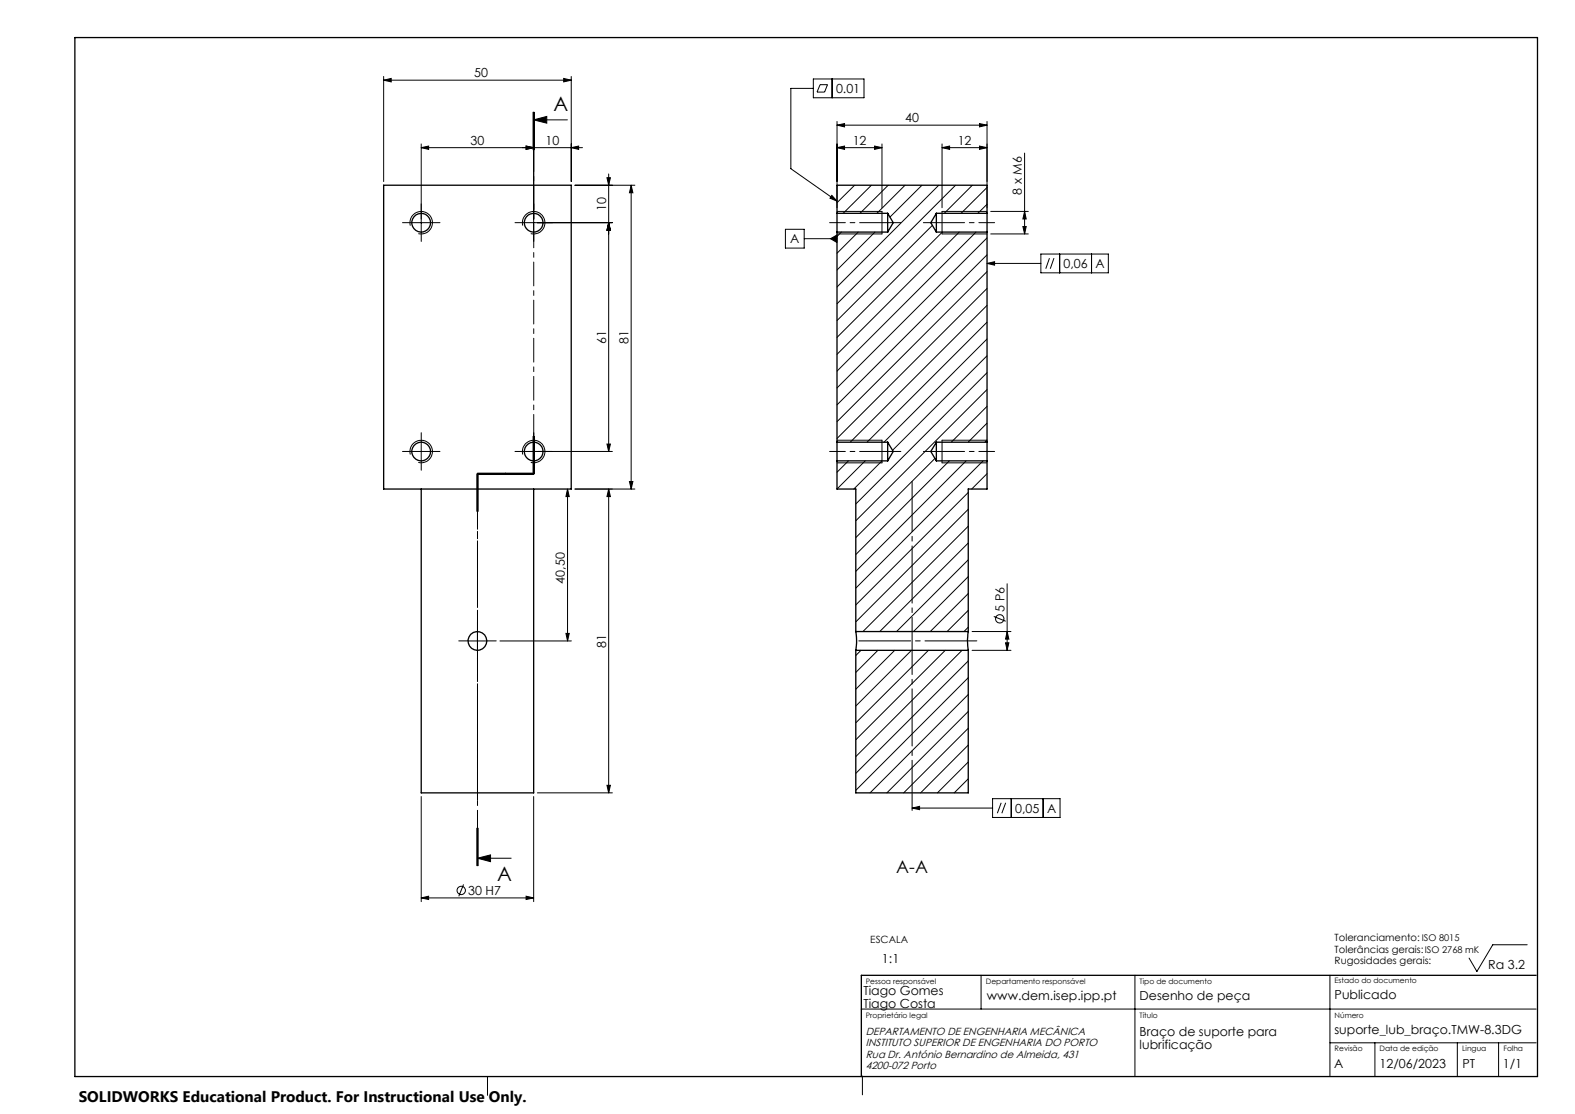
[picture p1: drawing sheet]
<svg xmlns="http://www.w3.org/2000/svg" width="420mm" height="297mm" viewBox="0 0 420 297" stroke-linecap="round" stroke-linejoin="round" font-family="sans-serif">
<g fill="none" stroke="#000" stroke-width=".35">
<path d="M20 10h390v277h-390zM102.3 49.4h50v81h-50zM223.2 56.9v5M223.2 56.9v-7.5h40v7.5M223.2 56.9h13.5M236.7 56.9v5M236.7 56.9l1.5 2.5-1.5 2.5M249.7 56.9v5M249.7 56.9h13.5M249.7 56.9l-1.5 2.5 1.5 2.5M263.2 56.9v5M223.2 61.9v56"/>
<path d="M223.2 61.9h13.5M249.7 61.9h13.5M263.2 61.9v56M223.2 117.9v5M223.2 117.9h13.5M236.7 117.9v5M236.7 117.9l1.5 2.5-1.5 2.5M249.7 117.9v5M249.7 117.9h13.5M249.7 117.9l-1.5 2.5 1.5 2.5M263.2 117.9v5M112.3 130.4v81h30v-81"/>
<path d="M223.2 122.9v7.5h5v38M223.2 122.9h13.5M249.7 122.9h13.5M263.2 122.9v7.5h-5v38M228.2 168.4v.2a14 14 0 0 1 0 4.8M228.2 173.4v38h30v-38M228.2 168.4h30M228.2 173.4h30M258.2 168.4a14.5 14.5 0 0 0 0 5M409.6 260h-179.9v27"/>
<circle cx="112.3" cy="59.4" r="2.5"/>
<circle cx="142.3" cy="59.4" r="2.5"/>
<circle cx="112.3" cy="120.4" r="2.5"/>
<circle cx="142.3" cy="120.4" r="2.5"/>
<circle cx="127.3" cy="170.9" r="2.5"/>
</g>
<g fill="none" stroke="#000" stroke-width=".27">
<path d="M102.3 21.4l2-.5v.9zM102.3 20.4v28M102.3 21.4h50M112.3 39.4l2-.5v.9zM112.3 39.4h43M112.3 38.4v23.5M140.3 38.9l2 .5-2 .4zM142.2 29.9v10M142.3 32l3.5-1v1.8zM142.3 32h9M142.3 29.9v32M142.5 29.9v10"/>
<path d="M150.3 20.9l2 .5-2 .4zM152.3 39.4l2-.5v.9zM152.3 20.4v28M216.9 21.1h13.5v5h-13.5zM216.9 23.6h-6v21.4l12.3 8.6M218.7 22.6h2l-.8 1.9h-2zM221.9 21.1v5M223.2 33.4l2-.5v.9zM223.2 39.4l2-.5v.9zM223.2 39.4h12M223.2 32.4v23M223.2 33.4h40"/>
<path d="M233.2 38.9l2 .5-2 .4zM235.2 38.4v17M251.2 39.4l2-.5v.9zM251.2 38.4v17M251.2 39.4h12M261.2 38.9l2 .5-2 .4zM261.2 32.9l2 .5-2 .4zM263.2 32.4v23M109.8 59.4h5M153.3 49.4h16M161.9 47.4h.9l-.5 2zM162.3 59.4l.5 2h-.9z"/>
<path d="M162.3 46.4v74M163.3 59.4h-23.5M168.3 49.4v81M168.3 49.4l.5 2h-.9zM221.8 52.1l1.4 1.5-1.9-.8zM223.2 56.4h12v6h-12M223.4 49.4l-.2 .2M227.9 49.4l-4.7 4.6M232.4 49.4l-7.5 7.5M236.9 49.4l-7.6 7.5M241.3 49.4l-7.4 7.5M245.9 49.4l-8.6 8.5"/>
<path d="M250.3 49.4l-27.1 27.1M254.8 49.4l-31.6 31.6M259.3 49.4l-7.5 7.5M263.2 56.4h-12v6h12M263.2 50l-6.9 6.9M263.2 54.5l-2.4 2.4M264.2 56.4h10M273.2 56.4l.4 2h-.8zM273.2 40.8v21.6M109.4 60.1a3 3 0 0 1 2.7-3.7 3 3 0 0 1 3.2 3.3 3 3 0 0 1-3.8 2.6M139.4 60.1a3 3 0 0 1 2.7-3.7 3 3 0 0 1 3.2 3.3 3 3 0 0 1-3.8 2.6M209.4 61.1h5.1v5h-5.1z"/>
<path d="M214.5 63.6h8.7M221.5 63.6l1.7-1v2.1zM224.4 61.9l-1.2 1.1M228.8 61.9l-5.6 5.6M233.3 61.9l-10.1 10.1M248.6 60.1l-25.4 25.4M251.3 61.9l-28.1 28.1M255.8 61.9l-32.6 32.6M260.3 61.9l-37.1 37.1M263.2 70.2l2-.4v.9zM263.2 70.2h14.4M263.2 63.4l-40 40"/>
<path d="M263.2 67.9l-40 40M263.2 72.4l-40 40M263.2 76.9l-40 40M264.2 62.4h10M272.8 60.4h.8l-.4 2zM277.6 67.7h18v5h-18zM279.9 68.8l-1 2.8M281.1 68.8l-1 2.8M282.6 67.7v5M291.1 67.7v5M263.2 81.4l-36.5 36.5M263.2 85.9l-32 32"/>
<path d="M263.2 90.4l-27.5 27.5M263.2 94.9l-25.2 25.1M263.2 99.4l-35 35M112.3 117.9v5M142.2 116.3v10M142.3 116.3v10h-15v10M142.5 116.3v10zM161.9 118.4h.9l-.5 2zM223.2 117.4h12v5.5M262.6 117.9l.6-.5h-12v6h12M263.2 103.9l-35 34.9M263.2 108.3l-9.5 9.6"/>
<path d="M263.2 112.8l-5 5.1M109.4 121.2a3 3 0 0 1 2.7-3.8 3 3 0 0 1 3.2 3.3 3 3 0 0 1-3.8 2.6M109.8 120.4h5M127.2 126.3v10M127.3 126.1h15M127.3 126.5h15M127.5 126.3v10M139.4 121.2a3 3 0 0 1 2.7-3.8 3 3 0 0 1 3.2 3.3 3 3 0 0 1-3.8 2.6M151.3 130.4l.5 2h-.9zM151.3 130.4v40.5M153.3 130.4h16M162.3 130.4l.5 2h-.9z"/>
<path d="M162.3 130.4v81M163.3 120.4h-23.5M167.9 128.4h.9l-.5 2zM226.2 122.9l-3 3M230.7 122.9l-7.5 7.5M235.2 122.9l-7.5 7.5M235.2 122.9v.5h-12M249.3 122.2l-21.1 21.1M253.2 122.9l-25 24.9M257.6 122.9l-29.4 29.4M258.2 131.3l-30 30M258.2 135.8l-30 30"/>
<path d="M262.1 122.9l-33.9 33.9M263.2 126.3l-4.1 4.1M258.2 140.3l-28.1 28.1M258.2 144.8l-23.6 23.6M258.2 149.3l-19.1 19.1M258.2 153.7l-14.6 14.7M258.2 158.3l-10.1 10.1M268.6 155.6v17.8M124.8 170.9h5M127.3 168.4v5M133.3 170.9h19.1M150.9 168.9h.9l-.5 2z"/>
<path d="M229.6 173.4l-1.4 1.4M234.1 173.4l-5.9 5.9M238.6 173.4l-10.4 10.4M243.1 173.4l-14.9 14.8M247.6 173.4l-19.4 19.3M252.1 173.4l-23.9 23.8M256.5 173.4l-28.3 28.3M258.2 162.7l-5.6 5.7M258.2 167.2l-1.1 1.2M258.2 176.2l-30 30M259.2 173.4h10.4M259.2 168.4h10.4"/>
<path d="M265 164.4l3.2 1.2M268.1 171.4h.9l-.4 2zM268.6 168.4l.4 2h-.9zM258.2 180.7l-30 30M258.2 185.2l-26.2 26.2M258.2 189.7l-21.7 21.7M258.2 194.2l-17.2 17.2M258.2 198.6l-12.7 12.8M112.3 212.4v28M142.3 212.4v28M143.3 211.4h20M161.9 209.4h.9l-.5 2z"/>
<path d="M243.2 215.4l2-.4v.9zM243.2 215.4h21.5M258.2 203.2l-8.2 8.2M258.2 207.6l-3.7 3.8M264.7 212.9h18v5h-18zM267 214l-1 2.8M268.2 214l-1 2.8M269.7 212.9v5M278.2 212.9v5M112.3 239.4l2-.5v.9zM112.3 239.4h30M123.6 235.8l-1.3 3.2"/>
<path d="M127.2 220.8v10M127.3 228.8l3.5-.9v1.8zM127.3 228.8h9M127.3 220.8v10M127.5 220.8v10M140.3 238.9l2 .5-2 .4zM407.2 251.9h-9.1l-4.3 7.1-2-3.6M229.6 269h180M261.6 260v9M302.6 260v27M354.6 260v27M354.6 278h55"/>
<path d="M366.6 278v9M388.6 278v9M399.6 278v9M130 287v5M230 286.9v5"/>
<circle cx="266.6" cy="165" r="1.12"/>
<circle cx="123" cy="237.4" r="1.11"/>
</g>
<g fill="none" stroke="#000" stroke-width=".27" stroke-dasharray="15.2 1.3 1.3 1.3">
<path d="M109.8 59.4h-2.5M112.3 56.9v-2.5M114.8 59.4h2.5M139.8 59.4h-2.5M142.3 56.9v-2.5M144.8 59.4h2.5M236.7 59.4h3.5M249.7 59.4h-3.5M112.3 61.9v2.5M142.3 61.9v2.5M112.3 117.9v-2.5M142.3 117.9v-2.5"/>
<path d="M109.8 120.4h-2.5M112.3 122.9v2.5M114.8 120.4h2.5M139.8 120.4h-2.5M142.3 122.9v2.5M144.8 120.4h2.5M236.7 120.4h3.5M249.7 120.4h-3.5M124.8 170.9h-2.5M127.3 168.4v-2.5M127.3 173.4v2.5M129.8 170.9h2.5"/>
</g>
<path d="M142.3 29.9v96.4" fill="none" stroke="#000" stroke-width=".27" stroke-dasharray="6.3 1.3 1.3 1.3" stroke-dashoffset=".7"/>
<path d="M142.3 126.3h-15" fill="none" stroke="#000" stroke-width=".27" stroke-dasharray="6.3 1.3 1.3 1.3" stroke-dashoffset=".8"/>
<path d="M127.3 126.3v104.5" fill="none" stroke="#000" stroke-width=".27" stroke-dasharray="6.3 1.3 1.3 1.3" stroke-dashoffset="1.7"/>
<path d="M236.7 59.4h-15.5M249.7 59.4h15.5M236.7 120.4h-15.5M249.7 120.4h15.5" fill="none" stroke="#000" stroke-width=".27" stroke-dasharray="15.2 1.3 1.3 1.3" stroke-dashoffset="7.7"/>
<path d="M260.5 170.9h-31.5" fill="none" stroke="#000" stroke-width=".27" stroke-dasharray="15.2 1.3 1.3 1.3" stroke-dashoffset="1.4"/>
<path d="M243.2 128.4v87.7" fill="none" stroke="#000" stroke-width=".27" stroke-dasharray="15.2 1.3 1.3 1.3" stroke-dashoffset="1.9"/>
<path d="M127.3 213.4v-85" fill="none" stroke="#000" stroke-width=".27" stroke-dasharray="15.2 1.3 1.3 1.3" stroke-dashoffset="3.2"/>
<g fill="#000">
<path d="M102.3 21.4l2-.5v.9zM150.3 20.9l2 .5-2 .4zM140.3 38.9l2 .5-2 .4zM152.3 39.4l2-.5v.9z"/>
<path d="M142.3 32l3.5-1v1.8zM127.3 228.8l3.5-.9v1.8z"/>
<path d="M140.3 38.9l2 .5-2 .4zM112.3 39.4l2-.5v.9zM140.3 238.9l2 .5-2 .4zM112.3 239.4l2-.5v.9z"/>
<path d="M223.2 33.4l2-.5v.9zM261.2 32.9l2 .5-2 .4zM223.2 39.4l2-.5v.9zM233.2 38.9l2 .5-2 .4z"/>
<path d="M261.2 38.9l2 .5-2 .4zM251.2 39.4l2-.5v.9z"/>
<path d="M168.3 49.4l.5 2h-.9zM167.9 128.4h.9l-.5 2zM161.9 47.4h.9l-.5 2zM162.3 59.4l.5 2h-.9zM162.3 59.4l.5 2h-.9zM161.9 118.4h.9l-.5 2z"/>
<path d="M273.2 56.4l.4 2h-.8zM272.8 60.4h.8l-.4 2z"/>
<path d="M263.2 70.2l2-.4v.9zM243.2 215.4l2-.4v.9zM221.5 63.6l1.7 1.1v-2.1zM221.8 52.1l1.4 1.5-1.9-.8z"/>
<path d="M268.1 171.4h.9l-.4 2zM268.6 168.4l.4 2h-.9z"/>
<path d="M161.9 209.4h.9l-.5 2zM162.3 130.4l.5 2h-.9zM150.9 168.9h.9l-.5 2zM151.3 130.4l.5 2h-.9z"/>
</g>
<g font-size="5.3">
<text x="147.6" y="29.6">A</text>
<text x="132.6" y="234.8">A</text>
</g>
<text font-size="4.7" x="239" y="232.8">A-A</text>
<text font-size="4.1" x="21" y="293.7">SOLIDWORKS Educational Product. For Instructional Use Only.</text>
<g font-size="3.3">
<text x="126.5" y="20.6">50</text>
<text x="222.9" y="24.8">0.01</text>
<text x="241.4" y="32.6">40</text>
<text x="125.5" y="38.6">30</text>
<text x="145.5" y="38.6">10</text>
<text x="227.4" y="38.6">12</text>
<text x="255.4" y="38.6">12</text>
<text x="272.5" y="51.9" transform="rotate(-90 272.5 51.9)">8 x M6</text>
<text x="161.6" y="56.2" transform="rotate(-90 161.6 56.2)">10</text>
<text x="210.7" y="64.9">A</text>
<text x="283.6" y="71.5">0,06</text>
<text x="292.1" y="71.5">A</text>
<text x="161.6" y="91.7" transform="rotate(-90 161.6 91.7)">61</text>
<text x="167.6" y="91.7" transform="rotate(-90 167.6 91.7)">81</text>
<text x="150.7" y="155.6" transform="rotate(-90 150.7 155.6)">40,50</text>
<text x="267.8" y="163.1" transform="rotate(-90 267.8 163.1)">5 P6</text>
<text x="161.6" y="172.7" transform="rotate(-90 161.6 172.7)">81</text>
<text x="270.7" y="216.7">0,05</text>
<text x="279.2" y="216.7">A</text>
<text x="124.8" y="238.6">30 H7</text>
<text x="235.2" y="256.7">1:1</text>
<text x="396.9" y="258.3">Ra 3.2</text>
<text x="230.2" y="265.2">Tiago Gomes</text>
<text x="230.2" y="268.7">Tiago Costa</text>
<text x="263.2" y="266.5">www.dem.isep.ipp.pt</text>
<text x="303.9" y="266.5">Desenho de peça</text>
<text x="355.9" y="266.5">Publicado</text>
<text x="355.8" y="275.7">suporte_lub_braço.TMW-8.3DG</text>
<text x="303.9" y="276.1">Braço de suporte para</text>
<text x="303.9" y="279.6">lubrificação</text>
<text x="355.8" y="284.7">A</text>
<text x="367.9" y="284.7">12/06/2023</text>
<text x="390" y="284.7">PT</text>
<text x="400.8" y="284.7">1/1</text>
</g>
<g font-size="2.8">
<text x="230.9" y="276">DEPARTAMENTO DE ENGENHARIA MECÂNICA</text>
<text x="230.9" y="282">Rua Dr. António Bernardino de Almeida, 431</text>
<text x="230.9" y="279">INSTITUTO SUPERIOR DE ENGENHARIA DO PORTO</text>
<text x="230.9" y="285">4200-072 Porto</text>
</g>
<g font-size="2.7">
<text x="232.1" y="251.4">ESCALA</text>
<text x="355.9" y="250.8">Toleranciamento: ISO 8015</text>
<text x="355.9" y="254">Tolerâncias gerais:ISO 2768 mK</text>
<text x="355.9" y="257.1">Rugosidades gerais:</text>
</g>
<g font-size="2">
<text x="230.9" y="262.3">Pessoa responsável</text>
<text x="262.9" y="262.3">Departamento responsável</text>
<text x="303.9" y="262.3">Tipo de documento</text>
<text x="355.9" y="262.1">Estado do documento</text>
<text x="230.9" y="271.3">Proprietário legal</text>
<text x="303.9" y="271.3">Título</text>
<text x="355.9" y="271.3">Número</text>
<text x="355.9" y="280.3">Revisão</text>
<text x="367.9" y="280.3">Data de edição</text>
<text x="389.9" y="280.3">Lingua</text>
<text x="400.9" y="280.3">Folha</text>
</g>
</svg>
